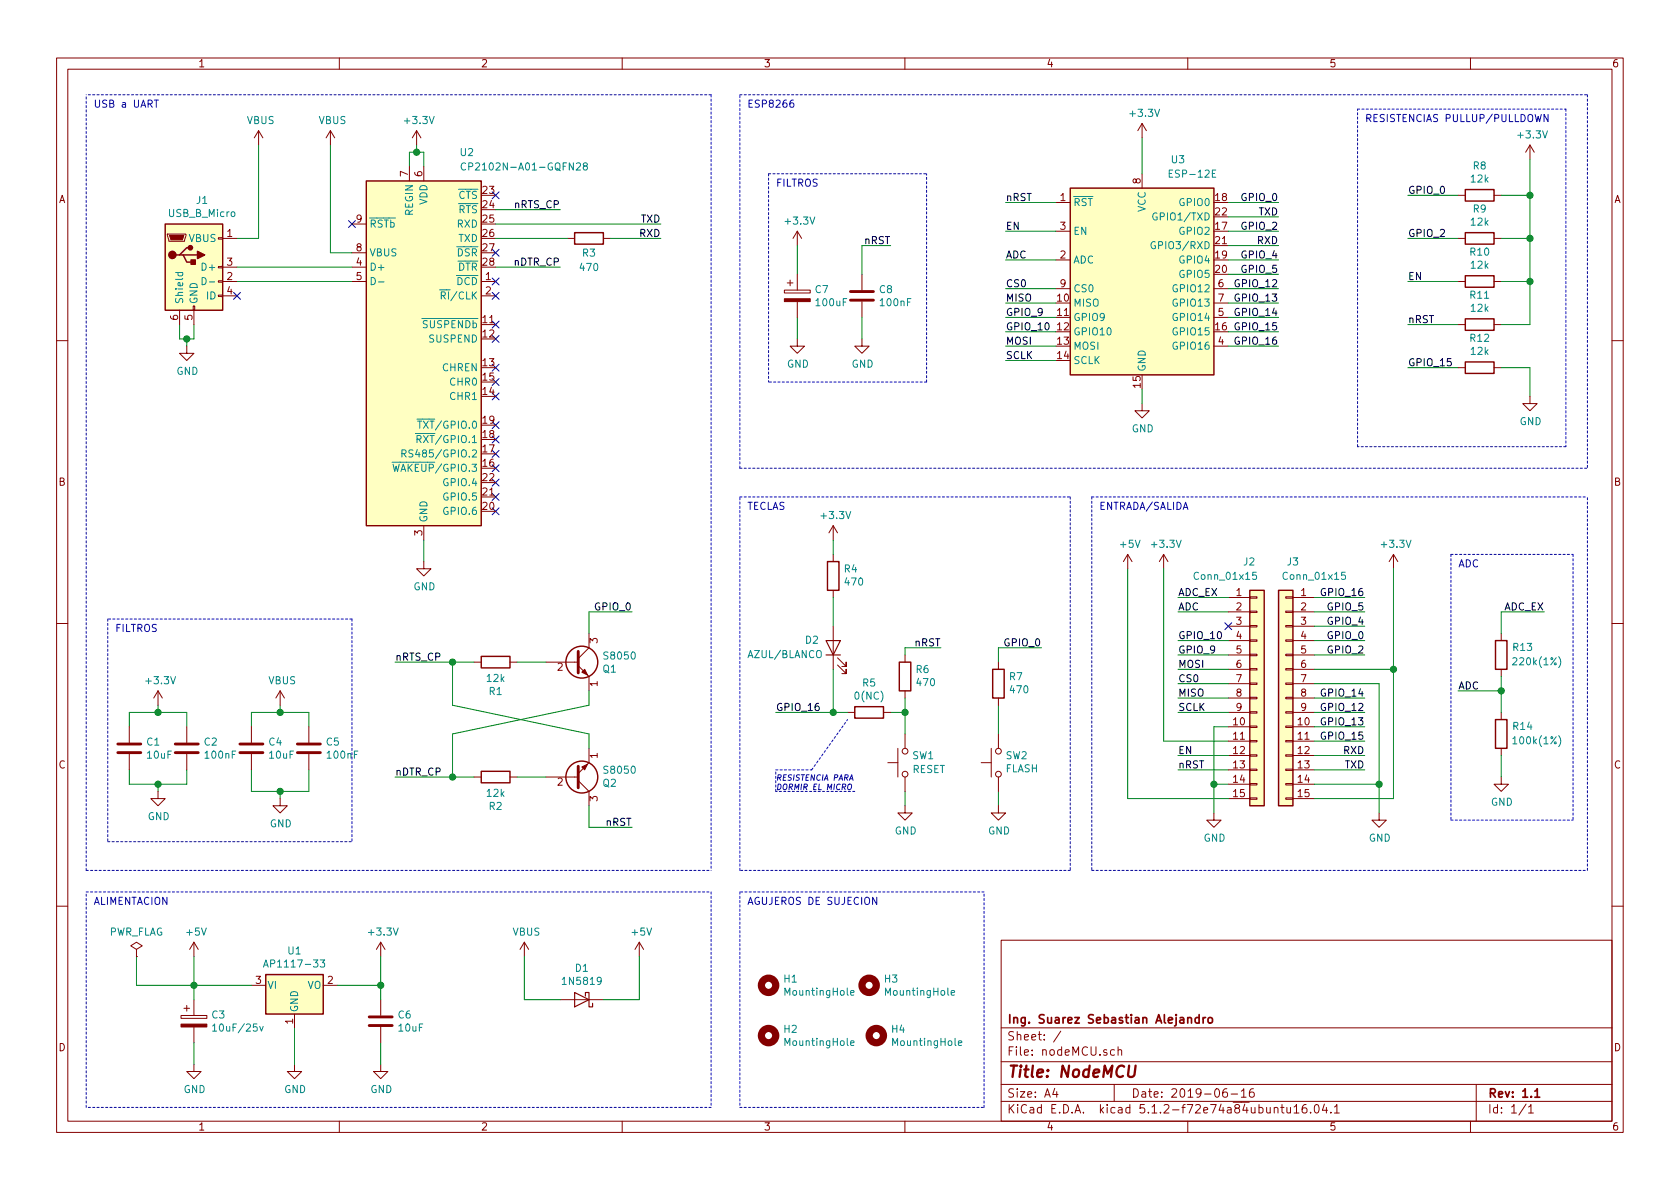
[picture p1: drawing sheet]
EESchema Schematic File Version 4
LIBS:nodeMCU-cache
EELAYER 29 0
EELAYER END
$Descr A4 11693 8268
encoding utf-8
Sheet 1 1
Title "NodeMCU"
Date "2019-06-16"
Rev "1.1"
Comp "Ing. Suarez Sebastian Alejandro"
Comment1 ""
Comment2 ""
Comment3 ""
Comment4 ""
$EndDescr
$Comp
L RF_Module:ESP-12E U3
U 1 1
P 7950 2000
F 0 "U3" H 8200 2900 50  0000 C CNN
F 1 "ESP-12E" H 8300 2800 50  0000 C CNN
F 2 "RF_Module:ESP-12E" H 7950 2000 50  0001 C CNN
F 3 "http://wiki.ai-thinker.com/_media/esp8266/esp8266_series_modules_user_manual_v1.1.pdf" H 7600 2100 50  0001 C CNN
	1    7950 2000
	1    0    0    -1  
$EndComp
$Comp
L power:GND #PWR025
U 1 1
P 7950 2800
F 0 "#PWR025" H 7950 2550 50  0001 C CNN
F 1 "GND" H 7955 2627 50  0000 C CNN
F 2 "" H 7950 2800 50  0001 C CNN
F 3 "" H 7950 2800 50  0001 C CNN
	1    7950 2800
	1    0    0    -1  
$EndComp
Wire Wire Line
	7950 2700 7950 2800
$Comp
L power:GND #PWR018
U 1 1
P 5550 2350
F 0 "#PWR018" H 5550 2100 50  0001 C CNN
F 1 "GND" H 5555 2177 50  0000 C CNN
F 2 "" H 5550 2350 50  0001 C CNN
F 3 "" H 5550 2350 50  0001 C CNN
	1    5550 2350
	1    0    0    -1  
$EndComp
Wire Wire Line
	5550 2350 5550 2200
Text Label 7000 1400 0    50   ~ 0
nRST
$Comp
L Device:C C8
U 1 1
P 6000 2050
F 0 "C8" H 6115 2096 50  0000 L CNN
F 1 "100nF" H 6115 2005 50  0000 L CNN
F 2 "Capacitor_SMD:C_0402_1005Metric" H 6038 1900 50  0001 C CNN
F 3 "~" H 6000 2050 50  0001 C CNN
	1    6000 2050
	1    0    0    -1  
$EndComp
Wire Wire Line
	6000 1700 6000 1900
$Comp
L power:GND #PWR020
U 1 1
P 6000 2350
F 0 "#PWR020" H 6000 2100 50  0001 C CNN
F 1 "GND" H 6005 2177 50  0000 C CNN
F 2 "" H 6000 2350 50  0001 C CNN
F 3 "" H 6000 2350 50  0001 C CNN
	1    6000 2350
	1    0    0    -1  
$EndComp
Wire Wire Line
	6000 2350 6000 2200
Text Label 8900 1400 2    50   ~ 0
GPIO_0
$Comp
L power:+3.3V #PWR031
U 1 1
P 10650 1100
F 0 "#PWR031" H 10650 950 50  0001 C CNN
F 1 "+3.3V" H 10665 1273 50  0000 C CNN
F 2 "" H 10650 1100 50  0001 C CNN
F 3 "" H 10650 1100 50  0001 C CNN
	1    10650 1100
	1    0    0    -1  
$EndComp
$Comp
L power:+3.3V #PWR024
U 1 1
P 7950 950
F 0 "#PWR024" H 7950 800 50  0001 C CNN
F 1 "+3.3V" H 7965 1123 50  0000 C CNN
F 2 "" H 7950 950 50  0001 C CNN
F 3 "" H 7950 950 50  0001 C CNN
	1    7950 950 
	1    0    0    -1  
$EndComp
Wire Wire Line
	7950 950  7950 1200
$Comp
L Transistor_BJT:S8050 Q2
U 1 1
P 4000 5400
F 0 "Q2" H 4191 5446 50  0000 L CNN
F 1 "S8050" H 4191 5355 50  0000 L CNN
F 2 "Package_TO_SOT_SMD:SOT-23" H 4200 5325 50  0001 L CIN
F 3 "http://www.unisonic.com.tw/datasheet/S8050.pdf" H 4000 5400 50  0001 L CNN
	1    4000 5400
	1    0    0    1   
$EndComp
$Comp
L Transistor_BJT:S8050 Q1
U 1 1
P 4000 4600
F 0 "Q1" H 4191 4554 50  0000 L CNN
F 1 "S8050" H 4191 4645 50  0000 L CNN
F 2 "Package_TO_SOT_SMD:SOT-23" H 4200 4525 50  0001 L CIN
F 3 "http://www.unisonic.com.tw/datasheet/S8050.pdf" H 4000 4600 50  0001 L CNN
	1    4000 4600
	1    0    0    -1  
$EndComp
$Comp
L Device:R R2
U 1 1
P 3450 5400
F 0 "R2" V 3243 5400 50  0000 C CNN
F 1 "12k" V 3334 5400 50  0000 C CNN
F 2 "Resistor_SMD:R_0402_1005Metric" V 3380 5400 50  0001 C CNN
F 3 "~" H 3450 5400 50  0001 C CNN
	1    3450 5400
	0    -1   -1   0   
$EndComp
$Comp
L Device:R R1
U 1 1
P 3450 4600
F 0 "R1" V 3243 4600 50  0000 C CNN
F 1 "12k" V 3334 4600 50  0000 C CNN
F 2 "Resistor_SMD:R_0402_1005Metric" V 3380 4600 50  0001 C CNN
F 3 "~" H 3450 4600 50  0001 C CNN
	1    3450 4600
	0    -1   -1   0   
$EndComp
Wire Wire Line
	4100 4800 4100 4900
Wire Wire Line
	4100 5200 4100 5100
Wire Wire Line
	3800 5400 3600 5400
Wire Wire Line
	3300 5400 3150 5400
Wire Wire Line
	3300 4600 3150 4600
Wire Wire Line
	3800 4600 3600 4600
Wire Wire Line
	3150 5400 3150 5100
Wire Wire Line
	3150 4600 3150 4900
Wire Wire Line
	4100 4900 3150 5100
Wire Wire Line
	4100 5100 3150 4900
Wire Wire Line
	4100 5600 4100 5750
Wire Wire Line
	4100 4400 4100 4250
Connection ~ 3150 5400
Connection ~ 3150 4600
Text Label 2750 5400 0    50   ~ 0
nDTR_CP
Text Label 2750 4600 0    50   ~ 0
nRTS_CP
Text Label 4400 5750 2    50   ~ 0
nRST
Text Label 4400 4250 2    50   ~ 0
GPIO_0
$Comp
L Regulator_Linear:AP1117-33 U1
U 1 1
P 2050 6850
F 0 "U1" H 2050 7092 50  0000 C CNN
F 1 "AP1117-33" H 2050 7001 50  0000 C CNN
F 2 "Package_TO_SOT_SMD:SOT-223-3_TabPin2" H 2050 7050 50  0001 C CNN
F 3 "http://www.diodes.com/datasheets/AP1117.pdf" H 2150 6600 50  0001 C CNN
	1    2050 6850
	1    0    0    -1  
$EndComp
$Comp
L Device:C C6
U 1 1
P 2650 7100
F 0 "C6" H 2765 7146 50  0000 L CNN
F 1 "10uF" H 2765 7055 50  0000 L CNN
F 2 "Capacitor_SMD:C_0402_1005Metric" H 2688 6950 50  0001 C CNN
F 3 "~" H 2650 7100 50  0001 C CNN
	1    2650 7100
	1    0    0    -1  
$EndComp
$Comp
L Device:CP C3
U 1 1
P 1350 7100
F 0 "C3" H 1468 7146 50  0000 L CNN
F 1 "10uF/25v" H 1468 7055 50  0000 L CNN
F 2 "Capacitor_SMD:C_0805_2012Metric" H 1388 6950 50  0001 C CNN
F 3 "~" H 1350 7100 50  0001 C CNN
	1    1350 7100
	1    0    0    -1  
$EndComp
Wire Wire Line
	1350 6950 1350 6850
Wire Wire Line
	1350 6850 1750 6850
Wire Wire Line
	2350 6850 2650 6850
$Comp
L power:GND #PWR05
U 1 1
P 1350 7400
F 0 "#PWR05" H 1350 7150 50  0001 C CNN
F 1 "GND" H 1355 7227 50  0000 C CNN
F 2 "" H 1350 7400 50  0001 C CNN
F 3 "" H 1350 7400 50  0001 C CNN
	1    1350 7400
	1    0    0    -1  
$EndComp
$Comp
L power:GND #PWR012
U 1 1
P 2650 7400
F 0 "#PWR012" H 2650 7150 50  0001 C CNN
F 1 "GND" H 2655 7227 50  0000 C CNN
F 2 "" H 2650 7400 50  0001 C CNN
F 3 "" H 2650 7400 50  0001 C CNN
	1    2650 7400
	1    0    0    -1  
$EndComp
Wire Wire Line
	2650 7400 2650 7250
$Comp
L power:GND #PWR09
U 1 1
P 2050 7400
F 0 "#PWR09" H 2050 7150 50  0001 C CNN
F 1 "GND" H 2055 7227 50  0000 C CNN
F 2 "" H 2050 7400 50  0001 C CNN
F 3 "" H 2050 7400 50  0001 C CNN
	1    2050 7400
	1    0    0    -1  
$EndComp
Wire Wire Line
	2050 7400 2050 7150
$Comp
L power:+5V #PWR04
U 1 1
P 1350 6650
F 0 "#PWR04" H 1350 6500 50  0001 C CNN
F 1 "+5V" H 1365 6823 50  0000 C CNN
F 2 "" H 1350 6650 50  0001 C CNN
F 3 "" H 1350 6650 50  0001 C CNN
	1    1350 6650
	1    0    0    -1  
$EndComp
$Comp
L power:+3.3V #PWR011
U 1 1
P 2650 6650
F 0 "#PWR011" H 2650 6500 50  0001 C CNN
F 1 "+3.3V" H 2665 6823 50  0000 C CNN
F 2 "" H 2650 6650 50  0001 C CNN
F 3 "" H 2650 6650 50  0001 C CNN
	1    2650 6650
	1    0    0    -1  
$EndComp
Connection ~ 2650 6850
Wire Wire Line
	2650 6850 2650 6950
$Comp
L Diode:1N5819 D1
U 1 1
P 4050 6950
F 0 "D1" H 4050 6734 50  0000 C CNN
F 1 "1N5819" H 4050 6825 50  0000 C CNN
F 2 "Diode_THT:D_DO-41_SOD81_P10.16mm_Horizontal" H 4050 6775 50  0001 C CNN
F 3 "http://www.vishay.com/docs/88525/1n5817.pdf" H 4050 6950 50  0001 C CNN
	1    4050 6950
	-1   0    0    1   
$EndComp
$Comp
L power:VBUS #PWR015
U 1 1
P 3650 6650
F 0 "#PWR015" H 3650 6500 50  0001 C CNN
F 1 "VBUS" H 3665 6823 50  0000 C CNN
F 2 "" H 3650 6650 50  0001 C CNN
F 3 "" H 3650 6650 50  0001 C CNN
	1    3650 6650
	1    0    0    -1  
$EndComp
$Comp
L power:+5V #PWR016
U 1 1
P 4450 6650
F 0 "#PWR016" H 4450 6500 50  0001 C CNN
F 1 "+5V" H 4465 6823 50  0000 C CNN
F 2 "" H 4450 6650 50  0001 C CNN
F 3 "" H 4450 6650 50  0001 C CNN
	1    4450 6650
	1    0    0    -1  
$EndComp
Wire Wire Line
	3650 6650 3650 6950
Wire Wire Line
	3650 6950 3900 6950
Wire Wire Line
	4200 6950 4450 6950
Wire Wire Line
	4450 6950 4450 6650
$Comp
L Connector_Generic:Conn_01x15 J3
U 1 1
P 8950 4850
F 0 "J3" H 8900 5800 50  0000 C CNN
F 1 "Conn_01x15" H 8750 5700 50  0000 C CNN
F 2 "Connector_PinHeader_2.54mm:PinHeader_1x15_P2.54mm_Vertical" H 8950 4850 50  0001 C CNN
F 3 "~" H 8950 4850 50  0001 C CNN
	1    8950 4850
	-1   0    0    -1  
$EndComp
$Comp
L Connector_Generic:Conn_01x15 J2
U 1 1
P 8750 4850
F 0 "J2" H 8650 5800 50  0000 L CNN
F 1 "Conn_01x15" H 8300 5700 50  0000 L CNN
F 2 "Connector_PinHeader_2.54mm:PinHeader_1x15_P2.54mm_Vertical" H 8750 4850 50  0001 C CNN
F 3 "~" H 8750 4850 50  0001 C CNN
	1    8750 4850
	1    0    0    -1  
$EndComp
$Comp
L power:+3.3V #PWR017
U 1 1
P 5550 1700
F 0 "#PWR017" H 5550 1550 50  0001 C CNN
F 1 "+3.3V" H 5565 1873 50  0000 C CNN
F 2 "" H 5550 1700 50  0001 C CNN
F 3 "" H 5550 1700 50  0001 C CNN
	1    5550 1700
	1    0    0    -1  
$EndComp
Wire Wire Line
	5550 1700 5550 1900
$Comp
L Device:R R3
U 1 1
P 4100 1650
F 0 "R3" V 4200 1650 50  0000 C CNN
F 1 "470" V 4300 1650 50  0000 C CNN
F 2 "Resistor_SMD:R_0402_1005Metric" V 4030 1650 50  0001 C CNN
F 3 "~" H 4100 1650 50  0001 C CNN
	1    4100 1650
	0    1    1    0   
$EndComp
Wire Wire Line
	1650 1950 2450 1950
Wire Wire Line
	1650 1850 2450 1850
Wire Wire Line
	1800 1000 1800 1650
Wire Wire Line
	1650 1650 1800 1650
$Comp
L power:VBUS #PWR06
U 1 1
P 1800 1000
F 0 "#PWR06" H 1800 850 50  0001 C CNN
F 1 "VBUS" H 1815 1173 50  0000 C CNN
F 2 "" H 1800 1000 50  0001 C CNN
F 3 "" H 1800 1000 50  0001 C CNN
	1    1800 1000
	1    0    0    -1  
$EndComp
Wire Wire Line
	1300 2350 1350 2350
Wire Wire Line
	1300 2400 1300 2350
Wire Wire Line
	1350 2350 1350 2250
Connection ~ 1300 2350
Wire Wire Line
	1250 2350 1300 2350
Wire Wire Line
	1250 2250 1250 2350
$Comp
L power:GND #PWR03
U 1 1
P 1300 2400
F 0 "#PWR03" H 1300 2150 50  0001 C CNN
F 1 "GND" H 1305 2227 50  0000 C CNN
F 2 "" H 1300 2400 50  0001 C CNN
F 3 "" H 1300 2400 50  0001 C CNN
	1    1300 2400
	1    0    0    -1  
$EndComp
Wire Wire Line
	1950 5500 2150 5500
Wire Wire Line
	1950 5550 1950 5500
$Comp
L power:GND #PWR08
U 1 1
P 1950 5550
F 0 "#PWR08" H 1950 5300 50  0001 C CNN
F 1 "GND" H 1955 5377 50  0000 C CNN
F 2 "" H 1950 5550 50  0001 C CNN
F 3 "" H 1950 5550 50  0001 C CNN
	1    1950 5550
	1    0    0    -1  
$EndComp
Wire Wire Line
	2150 5500 2150 5350
Connection ~ 1950 5500
Wire Wire Line
	1750 5500 1950 5500
Wire Wire Line
	1750 5350 1750 5500
Wire Wire Line
	1950 4950 2150 4950
Wire Wire Line
	1950 4900 1950 4950
Wire Wire Line
	2150 4950 2150 5050
Connection ~ 1950 4950
Wire Wire Line
	1750 4950 1950 4950
Wire Wire Line
	1750 5050 1750 4950
$Comp
L power:VBUS #PWR07
U 1 1
P 1950 4900
F 0 "#PWR07" H 1950 4750 50  0001 C CNN
F 1 "VBUS" H 1965 5073 50  0000 C CNN
F 2 "" H 1950 4900 50  0001 C CNN
F 3 "" H 1950 4900 50  0001 C CNN
	1    1950 4900
	1    0    0    -1  
$EndComp
$Comp
L Device:C C5
U 1 1
P 2150 5200
F 0 "C5" H 2265 5246 50  0000 L CNN
F 1 "100nF" H 2265 5155 50  0000 L CNN
F 2 "Capacitor_SMD:C_0402_1005Metric" H 2188 5050 50  0001 C CNN
F 3 "~" H 2150 5200 50  0001 C CNN
	1    2150 5200
	1    0    0    -1  
$EndComp
$Comp
L Device:C C4
U 1 1
P 1750 5200
F 0 "C4" H 1865 5246 50  0000 L CNN
F 1 "10uF" H 1865 5155 50  0000 L CNN
F 2 "Capacitor_SMD:C_0402_1005Metric" H 1788 5050 50  0001 C CNN
F 3 "~" H 1750 5200 50  0001 C CNN
	1    1750 5200
	1    0    0    -1  
$EndComp
Wire Wire Line
	1100 5450 1300 5450
Wire Wire Line
	1100 5500 1100 5450
$Comp
L power:GND #PWR02
U 1 1
P 1100 5500
F 0 "#PWR02" H 1100 5250 50  0001 C CNN
F 1 "GND" H 1105 5327 50  0000 C CNN
F 2 "" H 1100 5500 50  0001 C CNN
F 3 "" H 1100 5500 50  0001 C CNN
	1    1100 5500
	1    0    0    -1  
$EndComp
Wire Wire Line
	1300 5450 1300 5350
Connection ~ 1100 5450
Wire Wire Line
	900  5450 1100 5450
Wire Wire Line
	900  5350 900  5450
Wire Wire Line
	1100 4950 1300 4950
Wire Wire Line
	1100 4900 1100 4950
Connection ~ 1100 4950
Wire Wire Line
	900  4950 1100 4950
Wire Wire Line
	1300 4950 1300 5050
Wire Wire Line
	900  5050 900  4950
$Comp
L power:+3.3V #PWR01
U 1 1
P 1100 4900
F 0 "#PWR01" H 1100 4750 50  0001 C CNN
F 1 "+3.3V" H 1115 5073 50  0000 C CNN
F 2 "" H 1100 4900 50  0001 C CNN
F 3 "" H 1100 4900 50  0001 C CNN
	1    1100 4900
	1    0    0    -1  
$EndComp
$Comp
L Device:C C1
U 1 1
P 900 5200
F 0 "C1" H 1015 5246 50  0000 L CNN
F 1 "10uF" H 1015 5155 50  0000 L CNN
F 2 "Capacitor_SMD:C_0402_1005Metric" H 938 5050 50  0001 C CNN
F 3 "~" H 900 5200 50  0001 C CNN
	1    900  5200
	1    0    0    -1  
$EndComp
$Comp
L Device:C C2
U 1 1
P 1300 5200
F 0 "C2" H 1415 5246 50  0000 L CNN
F 1 "100nF" H 1415 5155 50  0000 L CNN
F 2 "Capacitor_SMD:C_0402_1005Metric" H 1338 5050 50  0001 C CNN
F 3 "~" H 1300 5200 50  0001 C CNN
	1    1300 5200
	1    0    0    -1  
$EndComp
Text Label 3900 1850 2    50   ~ 0
nDTR_CP
Text Label 3900 1450 2    50   ~ 0
nRTS_CP
NoConn ~ 2450 1550
Wire Wire Line
	2300 1750 2300 1000
Wire Wire Line
	2450 1750 2300 1750
$Comp
L power:VBUS #PWR010
U 1 1
P 2300 1000
F 0 "#PWR010" H 2300 850 50  0001 C CNN
F 1 "VBUS" H 2315 1173 50  0000 C CNN
F 2 "" H 2300 1000 50  0001 C CNN
F 3 "" H 2300 1000 50  0001 C CNN
	1    2300 1000
	1    0    0    -1  
$EndComp
NoConn ~ 3450 2750
NoConn ~ 3450 2550
NoConn ~ 3450 2350
NoConn ~ 3450 3350
NoConn ~ 3450 3450
NoConn ~ 3450 3550
NoConn ~ 3450 2950
NoConn ~ 3450 3050
NoConn ~ 3450 3150
NoConn ~ 3450 3250
NoConn ~ 3450 2650
Wire Wire Line
	2900 1050 2950 1050
Wire Wire Line
	2900 1000 2900 1050
Wire Wire Line
	2950 1050 2950 1150
Connection ~ 2900 1050
Wire Wire Line
	2850 1050 2900 1050
Wire Wire Line
	2850 1150 2850 1050
$Comp
L power:+3.3V #PWR013
U 1 1
P 2900 1000
F 0 "#PWR013" H 2900 850 50  0001 C CNN
F 1 "+3.3V" H 2915 1173 50  0000 C CNN
F 2 "" H 2900 1000 50  0001 C CNN
F 3 "" H 2900 1000 50  0001 C CNN
	1    2900 1000
	1    0    0    -1  
$EndComp
Wire Wire Line
	2950 3900 2950 3750
$Comp
L power:GND #PWR014
U 1 1
P 2950 3900
F 0 "#PWR014" H 2950 3650 50  0001 C CNN
F 1 "GND" H 2955 3727 50  0000 C CNN
F 2 "" H 2950 3900 50  0001 C CNN
F 3 "" H 2950 3900 50  0001 C CNN
	1    2950 3900
	1    0    0    -1  
$EndComp
$Comp
L Interface_USB:CP2102N-A01-GQFN28 U2
U 1 1
P 2950 2450
F 0 "U2" H 3250 3850 50  0000 C CNN
F 1 "CP2102N-A01-GQFN28" H 3650 3750 50  0000 C CNN
F 2 "Package_DFN_QFN:QFN-28-1EP_5x5mm_P0.5mm_EP3.35x3.35mm" H 3400 1250 50  0001 L CNN
F 3 "https://www.silabs.com/documents/public/data-sheets/cp2102n-datasheet.pdf" H 3000 1700 50  0001 C CNN
	1    2950 2450
	1    0    0    -1  
$EndComp
Wire Notes Line
	4950 650  600  650 
Text Notes 650  750  0    50   ~ 0
USB a UART
Text Notes 800  4400 0    50   ~ 0
FILTROS
Wire Wire Line
	4100 4250 4400 4250
Wire Wire Line
	4400 5750 4100 5750
Wire Notes Line
	2450 4300 750  4300
Wire Notes Line
	750  5850 2450 5850
Wire Notes Line
	2450 4300 2450 5850
Wire Notes Line
	750  4300 750  5850
Wire Notes Line
	600  6050 4950 6050
Wire Notes Line
	5350 1200 5350 2650
Wire Notes Line
	6450 2650 6450 1200
Text Notes 5400 1300 0    50   ~ 0
FILTROS
Wire Notes Line
	11050 650  11050 3250
Wire Notes Line
	5150 3250 5150 650 
Text Notes 5200 750  0    50   ~ 0
ESP8266
Wire Notes Line
	600  6200 4950 6200
Wire Notes Line
	4950 6200 4950 7700
Wire Notes Line
	4950 7700 600  7700
Wire Notes Line
	600  7700 600  6200
Wire Wire Line
	2650 6650 2650 6850
Wire Wire Line
	1350 6650 1350 6850
Connection ~ 1350 6850
Text Notes 650  6300 0    50   ~ 0
ALIMENTACION
Text Label 6550 4500 2    50   ~ 0
nRST
Text Label 5400 4950 0    50   ~ 0
GPIO_16
Wire Wire Line
	6950 5100 6950 4900
$Comp
L Device:R R7
U 1 1
P 6950 4750
F 0 "R7" H 6880 4704 50  0000 R CNN
F 1 "470" H 6880 4795 50  0000 R CNN
F 2 "Resistor_SMD:R_0402_1005Metric" V 6880 4750 50  0001 C CNN
F 3 "~" H 6950 4750 50  0001 C CNN
	1    6950 4750
	-1   0    0    1   
$EndComp
Wire Wire Line
	6950 5500 6950 5600
Wire Wire Line
	6300 5600 6300 5500
$Comp
L power:GND #PWR022
U 1 1
P 6950 5600
F 0 "#PWR022" H 6950 5350 50  0001 C CNN
F 1 "GND" H 6955 5427 50  0000 C CNN
F 2 "" H 6950 5600 50  0001 C CNN
F 3 "" H 6950 5600 50  0001 C CNN
	1    6950 5600
	1    0    0    -1  
$EndComp
$Comp
L Switch:SW_Push SW2
U 1 1
P 6950 5300
F 0 "SW2" V 6996 5252 50  0000 R CNN
F 1 "FLASH" V 6905 5252 50  0000 R CNN
F 2 "Button_Switch_SMD:SW_Push_SPST_NO_Alps_SKRK" H 6950 5500 50  0001 C CNN
F 3 "~" H 6950 5500 50  0001 C CNN
	1    6950 5300
	0    -1   -1   0   
$EndComp
$Comp
L Switch:SW_Push SW1
U 1 1
P 6300 5300
F 0 "SW1" V 6346 5252 50  0000 R CNN
F 1 "RESET" V 6250 5250 50  0000 R CNN
F 2 "Button_Switch_SMD:SW_Push_SPST_NO_Alps_SKRK" H 6300 5500 50  0001 C CNN
F 3 "~" H 6300 5500 50  0001 C CNN
	1    6300 5300
	0    -1   -1   0   
$EndComp
$Comp
L power:GND #PWR021
U 1 1
P 6300 5600
F 0 "#PWR021" H 6300 5350 50  0001 C CNN
F 1 "GND" H 6305 5427 50  0000 C CNN
F 2 "" H 6300 5600 50  0001 C CNN
F 3 "" H 6300 5600 50  0001 C CNN
	1    6300 5600
	1    0    0    -1  
$EndComp
$Comp
L Device:LED D2
U 1 1
P 5800 4500
F 0 "D2" V 5850 4700 50  0000 R CNN
F 1 "AZUL/BLANCO" V 5750 5100 50  0000 R CNN
F 2 "LED_SMD:LED_0603_1608Metric" H 5800 4500 50  0001 C CNN
F 3 "~" H 5800 4500 50  0001 C CNN
	1    5800 4500
	0    -1   -1   0   
$EndComp
$Comp
L power:+3.3V #PWR019
U 1 1
P 5800 3750
F 0 "#PWR019" H 5800 3600 50  0001 C CNN
F 1 "+3.3V" H 5815 3923 50  0000 C CNN
F 2 "" H 5800 3750 50  0001 C CNN
F 3 "" H 5800 3750 50  0001 C CNN
	1    5800 3750
	1    0    0    -1  
$EndComp
Wire Notes Line
	5150 3450 7450 3450
Wire Notes Line
	7450 3450 7450 6050
Wire Notes Line
	7450 6050 5150 6050
Text Label 7250 4500 2    50   ~ 0
GPIO_0
Text Notes 5200 3550 0    50   ~ 0
TECLAS
$Comp
L Device:R R13
U 1 1
P 10450 4550
F 0 "R13" H 10300 4500 50  0000 C CNN
F 1 "220k(1%)" H 10200 4600 50  0000 C CNN
F 2 "Resistor_SMD:R_0402_1005Metric" V 10380 4550 50  0001 C CNN
F 3 "~" H 10450 4550 50  0001 C CNN
	1    10450 4550
	-1   0    0    1   
$EndComp
$Comp
L Device:R R14
U 1 1
P 10450 5100
F 0 "R14" H 10300 5050 50  0000 C CNN
F 1 "100k(1%)" H 10200 5150 50  0000 C CNN
F 2 "Resistor_SMD:R_0402_1005Metric" V 10380 5100 50  0001 C CNN
F 3 "~" H 10450 5100 50  0001 C CNN
	1    10450 5100
	-1   0    0    1   
$EndComp
$Comp
L power:GND #PWR030
U 1 1
P 10450 5400
F 0 "#PWR030" H 10450 5150 50  0001 C CNN
F 1 "GND" H 10455 5227 50  0000 C CNN
F 2 "" H 10450 5400 50  0001 C CNN
F 3 "" H 10450 5400 50  0001 C CNN
	1    10450 5400
	1    0    0    -1  
$EndComp
Wire Wire Line
	10450 4400 10450 4250
Wire Wire Line
	10450 4250 10750 4250
Wire Wire Line
	10450 4700 10450 4800
Wire Wire Line
	10450 4800 10150 4800
Connection ~ 10450 4800
Wire Wire Line
	10450 4800 10450 4950
Wire Wire Line
	10450 5400 10450 5250
$Comp
L Device:CP C7
U 1 1
P 5550 2050
F 0 "C7" H 5668 2096 50  0000 L CNN
F 1 "100uF" H 5668 2005 50  0000 L CNN
F 2 "Capacitor_Tantalum_SMD:CP_EIA-3528-21_Kemet-B" H 5588 1900 50  0001 C CNN
F 3 "~" H 5550 2050 50  0001 C CNN
	1    5550 2050
	1    0    0    -1  
$EndComp
Wire Notes Line
	7600 3450 7600 6050
Wire Notes Line
	11050 6050 11050 3450
Text Notes 7650 3550 0    50   ~ 0
ENTRADA/SALIDA
Wire Notes Line
	600  6050 600  650 
Wire Notes Line
	4950 650  4950 6050
Text Label 8200 4250 0    50   ~ 0
ADC
Text Label 8200 4950 0    50   ~ 0
SCLK
Wire Wire Line
	8200 4950 8550 4950
Wire Wire Line
	8200 4250 8550 4250
Wire Wire Line
	8200 4850 8550 4850
Wire Wire Line
	8200 4750 8550 4750
Wire Wire Line
	8200 4650 8550 4650
Wire Wire Line
	8200 4550 8550 4550
Wire Wire Line
	8200 4450 8550 4450
Text Label 8200 4850 0    50   ~ 0
MISO
Text Label 8200 4750 0    50   ~ 0
CS0
Text Label 8200 4650 0    50   ~ 0
MOSI
Text Label 8200 4550 0    50   ~ 0
GPIO_9
Wire Wire Line
	9150 4150 9500 4150
Wire Wire Line
	9150 4250 9500 4250
Wire Wire Line
	9150 4350 9500 4350
Wire Wire Line
	9150 4450 9500 4450
Wire Wire Line
	9150 4550 9500 4550
Wire Wire Line
	9150 4850 9500 4850
Wire Wire Line
	9150 4950 9500 4950
Wire Wire Line
	9150 5050 9500 5050
Wire Wire Line
	9150 5150 9500 5150
Wire Wire Line
	9150 5250 9500 5250
Wire Wire Line
	9150 5350 9500 5350
Text Label 9500 4150 2    50   ~ 0
GPIO_16
Text Label 9500 4250 2    50   ~ 0
GPIO_5
Text Label 9500 4350 2    50   ~ 0
GPIO_4
Text Label 9500 4450 2    50   ~ 0
GPIO_0
Text Label 9500 4550 2    50   ~ 0
GPIO_2
Text Label 9500 4850 2    50   ~ 0
GPIO_14
Text Label 9500 4950 2    50   ~ 0
GPIO_12
Text Label 9500 5050 2    50   ~ 0
GPIO_13
Text Label 9500 5150 2    50   ~ 0
GPIO_15
Wire Wire Line
	8550 4150 8200 4150
Wire Wire Line
	8200 5250 8550 5250
Wire Wire Line
	8200 5350 8550 5350
Text Label 10150 4800 0    50   ~ 0
ADC
Text Label 10750 4250 2    50   ~ 0
ADC_EX
Text Notes 10150 3950 0    50   ~ 0
ADC
Wire Wire Line
	3450 1550 4600 1550
Wire Wire Line
	3450 1650 3950 1650
Wire Wire Line
	4250 1650 4600 1650
Wire Wire Line
	3450 1450 3900 1450
Wire Wire Line
	3450 1850 3900 1850
Wire Wire Line
	3150 4600 2750 4600
Wire Wire Line
	3150 5400 2750 5400
Text Label 8900 1500 2    50   ~ 0
TXD
Text Label 8900 1700 2    50   ~ 0
RXD
Text Label 8900 1800 2    50   ~ 0
GPIO_4
Text Label 8900 1900 2    50   ~ 0
GPIO_5
Text Label 8900 2000 2    50   ~ 0
GPIO_12
Text Label 8900 2200 2    50   ~ 0
GPIO_14
Text Label 8900 2400 2    50   ~ 0
GPIO_16
Wire Wire Line
	8550 2400 8900 2400
Wire Wire Line
	8550 2200 8900 2200
Wire Wire Line
	8550 2100 8900 2100
Wire Wire Line
	8550 2000 8900 2000
Wire Wire Line
	8550 1900 8900 1900
Wire Wire Line
	8550 1800 8900 1800
Wire Wire Line
	8550 1700 8900 1700
Wire Wire Line
	8550 1500 8900 1500
Wire Wire Line
	7350 1800 7000 1800
Text Label 7000 1800 0    50   ~ 0
ADC
Wire Wire Line
	7350 2000 7000 2000
Wire Wire Line
	7350 2100 7000 2100
Wire Wire Line
	7350 2200 7000 2200
Wire Wire Line
	7350 2300 7000 2300
Wire Wire Line
	7350 2400 7000 2400
Wire Wire Line
	7350 2500 7000 2500
Text Label 7000 2000 0    50   ~ 0
CS0
Text Label 7000 2100 0    50   ~ 0
MISO
Text Label 7000 2200 0    50   ~ 0
GPIO_9
Text Label 7000 2300 0    50   ~ 0
GPIO_10
Text Label 7000 2400 0    50   ~ 0
MOSI
Text Label 7000 2500 0    50   ~ 0
SCLK
Text Label 4600 1550 2    50   ~ 0
TXD
Text Label 4600 1650 2    50   ~ 0
RXD
Text Label 8200 4150 0    50   ~ 0
ADC_EX
NoConn ~ 8550 4350
Text Label 8200 4450 0    50   ~ 0
GPIO_10
Text Label 8200 5250 0    50   ~ 0
EN
Text Label 8200 5350 0    50   ~ 0
nRST
Text Label 9500 5250 2    50   ~ 0
RXD
Text Label 9500 5350 2    50   ~ 0
TXD
$Comp
L power:+3.3V #PWR026
U 1 1
P 8100 3950
F 0 "#PWR026" H 8100 3800 50  0001 C CNN
F 1 "+3.3V" H 8115 4123 50  0000 C CNN
F 2 "" H 8100 3950 50  0001 C CNN
F 3 "" H 8100 3950 50  0001 C CNN
	1    8100 3950
	1    0    0    -1  
$EndComp
$Comp
L power:+3.3V #PWR029
U 1 1
P 9700 3950
F 0 "#PWR029" H 9700 3800 50  0001 C CNN
F 1 "+3.3V" H 9715 4123 50  0000 C CNN
F 2 "" H 9700 3950 50  0001 C CNN
F 3 "" H 9700 3950 50  0001 C CNN
	1    9700 3950
	1    0    0    -1  
$EndComp
Wire Wire Line
	9700 4650 9700 3950
Wire Wire Line
	9150 4650 9700 4650
Wire Wire Line
	9700 5550 9700 4650
Wire Wire Line
	9150 5550 9700 5550
Connection ~ 9700 4650
Wire Wire Line
	8100 3950 8100 5150
Wire Wire Line
	8100 5150 8550 5150
$Comp
L power:+5V #PWR023
U 1 1
P 7850 3950
F 0 "#PWR023" H 7850 3800 50  0001 C CNN
F 1 "+5V" H 7865 4123 50  0000 C CNN
F 2 "" H 7850 3950 50  0001 C CNN
F 3 "" H 7850 3950 50  0001 C CNN
	1    7850 3950
	1    0    0    -1  
$EndComp
Wire Wire Line
	7850 5550 7850 3950
Wire Wire Line
	7850 5550 8550 5550
$Comp
L power:GND #PWR027
U 1 1
P 8450 5650
F 0 "#PWR027" H 8450 5400 50  0001 C CNN
F 1 "GND" H 8455 5477 50  0000 C CNN
F 2 "" H 8450 5650 50  0001 C CNN
F 3 "" H 8450 5650 50  0001 C CNN
	1    8450 5650
	1    0    0    -1  
$EndComp
Wire Wire Line
	9600 4750 9600 5450
Wire Wire Line
	9150 4750 9600 4750
Wire Wire Line
	9150 5450 9600 5450
Connection ~ 9600 5450
Wire Wire Line
	9600 5450 9600 5650
$Comp
L power:GND #PWR028
U 1 1
P 9600 5650
F 0 "#PWR028" H 9600 5400 50  0001 C CNN
F 1 "GND" H 9605 5477 50  0000 C CNN
F 2 "" H 9600 5650 50  0001 C CNN
F 3 "" H 9600 5650 50  0001 C CNN
	1    9600 5650
	1    0    0    -1  
$EndComp
Wire Wire Line
	8550 5050 8450 5050
Wire Wire Line
	8450 5050 8450 5450
Wire Wire Line
	8550 5450 8450 5450
Connection ~ 8450 5450
Wire Wire Line
	8450 5450 8450 5650
Wire Wire Line
	1350 6850 950  6850
Wire Wire Line
	950  6850 950  6650
$Comp
L power:PWR_FLAG #FLG01
U 1 1
P 950 6650
F 0 "#FLG01" H 950 6725 50  0001 C CNN
F 1 "PWR_FLAG" H 950 6823 50  0000 C CNN
F 2 "" H 950 6650 50  0001 C CNN
F 3 "~" H 950 6650 50  0001 C CNN
	1    950  6650
	1    0    0    -1  
$EndComp
Wire Notes Line
	5150 3250 11050 3250
Wire Notes Line
	5150 650  11050 650 
Wire Notes Line
	7600 3450 11050 3450
Wire Notes Line
	7600 6050 11050 6050
Wire Notes Line
	10100 3850 10100 5700
Wire Notes Line
	10950 3850 10950 5700
Text Label 7000 1600 0    50   ~ 0
EN
NoConn ~ 3450 1350
NoConn ~ 3450 1750
NoConn ~ 3450 1950
NoConn ~ 3450 2050
NoConn ~ 3450 2250
Wire Wire Line
	7000 1600 7350 1600
Wire Wire Line
	7000 1400 7350 1400
$Comp
L Device:R R8
U 1 1
P 10300 1350
F 0 "R8" V 10093 1350 50  0000 C CNN
F 1 "12k" V 10184 1350 50  0000 C CNN
F 2 "Resistor_SMD:R_0402_1005Metric" V 10230 1350 50  0001 C CNN
F 3 "~" H 10300 1350 50  0001 C CNN
	1    10300 1350
	0    1    1    0   
$EndComp
$Comp
L Device:R R9
U 1 1
P 10300 1650
F 0 "R9" V 10093 1650 50  0000 C CNN
F 1 "12k" V 10184 1650 50  0000 C CNN
F 2 "Resistor_SMD:R_0402_1005Metric" V 10230 1650 50  0001 C CNN
F 3 "~" H 10300 1650 50  0001 C CNN
	1    10300 1650
	0    1    1    0   
$EndComp
$Comp
L Device:R R10
U 1 1
P 10300 1950
F 0 "R10" V 10093 1950 50  0000 C CNN
F 1 "12k" V 10184 1950 50  0000 C CNN
F 2 "Resistor_SMD:R_0402_1005Metric" V 10230 1950 50  0001 C CNN
F 3 "~" H 10300 1950 50  0001 C CNN
	1    10300 1950
	0    1    1    0   
$EndComp
$Comp
L Device:R R11
U 1 1
P 10300 2250
F 0 "R11" V 10093 2250 50  0000 C CNN
F 1 "12k" V 10184 2250 50  0000 C CNN
F 2 "Resistor_SMD:R_0402_1005Metric" V 10230 2250 50  0001 C CNN
F 3 "~" H 10300 2250 50  0001 C CNN
	1    10300 2250
	0    1    1    0   
$EndComp
$Comp
L Device:R R12
U 1 1
P 10300 2550
F 0 "R12" V 10093 2550 50  0000 C CNN
F 1 "12k" V 10184 2550 50  0000 C CNN
F 2 "Resistor_SMD:R_0402_1005Metric" V 10230 2550 50  0001 C CNN
F 3 "~" H 10300 2550 50  0001 C CNN
	1    10300 2550
	0    1    1    0   
$EndComp
Wire Wire Line
	10650 2550 10450 2550
Wire Wire Line
	10450 2250 10650 2250
Wire Wire Line
	10450 1950 10650 1950
Wire Wire Line
	10650 1100 10650 1350
Connection ~ 10650 1950
Wire Wire Line
	10650 1950 10650 2250
Wire Wire Line
	10450 1650 10650 1650
Connection ~ 10650 1650
Wire Wire Line
	10650 1650 10650 1950
Wire Wire Line
	10450 1350 10650 1350
Connection ~ 10650 1350
Wire Wire Line
	10650 1350 10650 1650
Wire Wire Line
	10650 2550 10650 2750
$Comp
L power:GND #PWR032
U 1 1
P 10650 2750
F 0 "#PWR032" H 10650 2500 50  0001 C CNN
F 1 "GND" H 10655 2577 50  0000 C CNN
F 2 "" H 10650 2750 50  0001 C CNN
F 3 "" H 10650 2750 50  0001 C CNN
	1    10650 2750
	1    0    0    -1  
$EndComp
Wire Wire Line
	10150 1350 9800 1350
Wire Wire Line
	10150 2550 9800 2550
Text Label 9800 2550 0    50   ~ 0
GPIO_15
Wire Wire Line
	10150 2250 9800 2250
Wire Wire Line
	10150 1950 9800 1950
Wire Wire Line
	10150 1650 9800 1650
Text Label 9800 1350 0    50   ~ 0
GPIO_0
Text Label 9800 1650 0    50   ~ 0
GPIO_2
Text Label 9800 1950 0    50   ~ 0
EN
Text Label 9800 2250 0    50   ~ 0
nRST
Wire Notes Line
	6450 2650 5350 2650
Wire Notes Line
	5350 1200 6450 1200
Wire Wire Line
	8900 1400 8550 1400
Wire Wire Line
	8550 1600 8900 1600
Text Label 8900 1600 2    50   ~ 0
GPIO_2
Wire Wire Line
	8550 2300 8900 2300
Text Label 8900 2300 2    50   ~ 0
GPIO_15
Wire Notes Line
	9450 750  10900 750 
Wire Notes Line
	10900 750  10900 3100
Wire Notes Line
	10900 3100 9450 3100
Wire Notes Line
	9450 3100 9450 750 
Text Notes 9500 850  0    50   ~ 0
RESISTENCIAS PULLUP/PULLDOWN
Text Notes 5400 5500 0    39   Italic 0
RESISTENCIA PARA \nDORMIR EL MICRO
Wire Notes Line
	5950 5500 5400 5500
Wire Notes Line
	5400 5500 5400 5350
Wire Notes Line
	5400 5350 5650 5350
Wire Notes Line
	5650 5350 5900 5000
Wire Notes Line
	5150 6050 5150 3450
Wire Notes Line
	10100 5700 10950 5700
Wire Notes Line
	10100 3850 10950 3850
Text Label 6200 1700 2    50   ~ 0
nRST
Wire Wire Line
	6200 1700 6000 1700
Text Label 8900 2100 2    50   ~ 0
GPIO_13
Wire Wire Line
	1350 7250 1350 7400
$Comp
L Connector:USB_B_Micro J1
U 1 1
P 1350 1850
F 0 "J1" H 1407 2317 50  0000 C CNN
F 1 "USB_B_Micro" H 1407 2226 50  0000 C CNN
F 2 "Connector_USB:USB_Micro-B_Amphenol_10103594-0001LF_Horizontal" H 1500 1800 50  0001 C CNN
F 3 "~" H 1500 1800 50  0001 C CNN
	1    1350 1850
	1    0    0    -1  
$EndComp
NoConn ~ 1650 2050
$Comp
L Device:R R4
U 1 1
P 5800 4000
F 0 "R4" H 5730 3954 50  0000 R CNN
F 1 "470" H 5730 4045 50  0000 R CNN
F 2 "Resistor_SMD:R_0402_1005Metric" V 5730 4000 50  0001 C CNN
F 3 "~" H 5800 4000 50  0001 C CNN
	1    5800 4000
	-1   0    0    1   
$EndComp
Wire Wire Line
	6300 4850 6300 4950
Wire Wire Line
	6200 4950 6300 4950
Connection ~ 6300 4950
Wire Wire Line
	6300 4950 6300 5100
Wire Wire Line
	6550 4500 6300 4500
Wire Wire Line
	6300 4500 6300 4550
Wire Wire Line
	7250 4500 6950 4500
Wire Wire Line
	6950 4500 6950 4600
$Comp
L Device:R R5
U 1 1
P 6050 4950
F 0 "R5" V 5843 4950 50  0000 C CNN
F 1 "0(NC)" V 5934 4950 50  0000 C CNN
F 2 "Resistor_SMD:R_0402_1005Metric" V 5980 4950 50  0001 C CNN
F 3 "~" H 6050 4950 50  0001 C CNN
	1    6050 4950
	0    1    1    0   
$EndComp
Wire Wire Line
	5800 3750 5800 3850
Wire Wire Line
	5400 4950 5800 4950
Wire Wire Line
	5800 4650 5800 4950
Connection ~ 5800 4950
Wire Wire Line
	5800 4950 5900 4950
Wire Wire Line
	5800 4150 5800 4350
$Comp
L Device:R R6
U 1 1
P 6300 4700
F 0 "R6" H 6230 4654 50  0000 R CNN
F 1 "470" H 6230 4745 50  0000 R CNN
F 2 "Resistor_SMD:R_0402_1005Metric" V 6230 4700 50  0001 C CNN
F 3 "~" H 6300 4700 50  0001 C CNN
	1    6300 4700
	-1   0    0    1   
$EndComp
$Comp
L Mechanical:MountingHole H1
U 1 1
P 5350 6850
F 0 "H1" H 5450 6896 50  0000 L CNN
F 1 "MountingHole" H 5450 6805 50  0000 L CNN
F 2 "MountingHole:MountingHole_2.2mm_M2" H 5350 6850 50  0001 C CNN
F 3 "~" H 5350 6850 50  0001 C CNN
	1    5350 6850
	1    0    0    -1  
$EndComp
$Comp
L Mechanical:MountingHole H3
U 1 1
P 6050 6850
F 0 "H3" H 6150 6896 50  0000 L CNN
F 1 "MountingHole" H 6150 6805 50  0000 L CNN
F 2 "MountingHole:MountingHole_2.2mm_M2" H 6050 6850 50  0001 C CNN
F 3 "~" H 6050 6850 50  0001 C CNN
	1    6050 6850
	1    0    0    -1  
$EndComp
$Comp
L Mechanical:MountingHole H2
U 1 1
P 5350 7200
F 0 "H2" H 5450 7246 50  0000 L CNN
F 1 "MountingHole" H 5450 7155 50  0000 L CNN
F 2 "MountingHole:MountingHole_2.2mm_M2" H 5350 7200 50  0001 C CNN
F 3 "~" H 5350 7200 50  0001 C CNN
	1    5350 7200
	1    0    0    -1  
$EndComp
$Comp
L Mechanical:MountingHole H4
U 1 1
P 6100 7200
F 0 "H4" H 6200 7246 50  0000 L CNN
F 1 "MountingHole" H 6200 7155 50  0000 L CNN
F 2 "MountingHole:MountingHole_2.2mm_M2" H 6100 7200 50  0001 C CNN
F 3 "~" H 6100 7200 50  0001 C CNN
	1    6100 7200
	1    0    0    -1  
$EndComp
Wire Notes Line
	5150 6200 5150 7700
Wire Notes Line
	5150 7700 6850 7700
Wire Notes Line
	6850 7700 6850 6200
Wire Notes Line
	6850 6200 5150 6200
Text Notes 5200 6300 0    50   ~ 0
AGUJEROS DE SUJECION
$EndSCHEMATC
